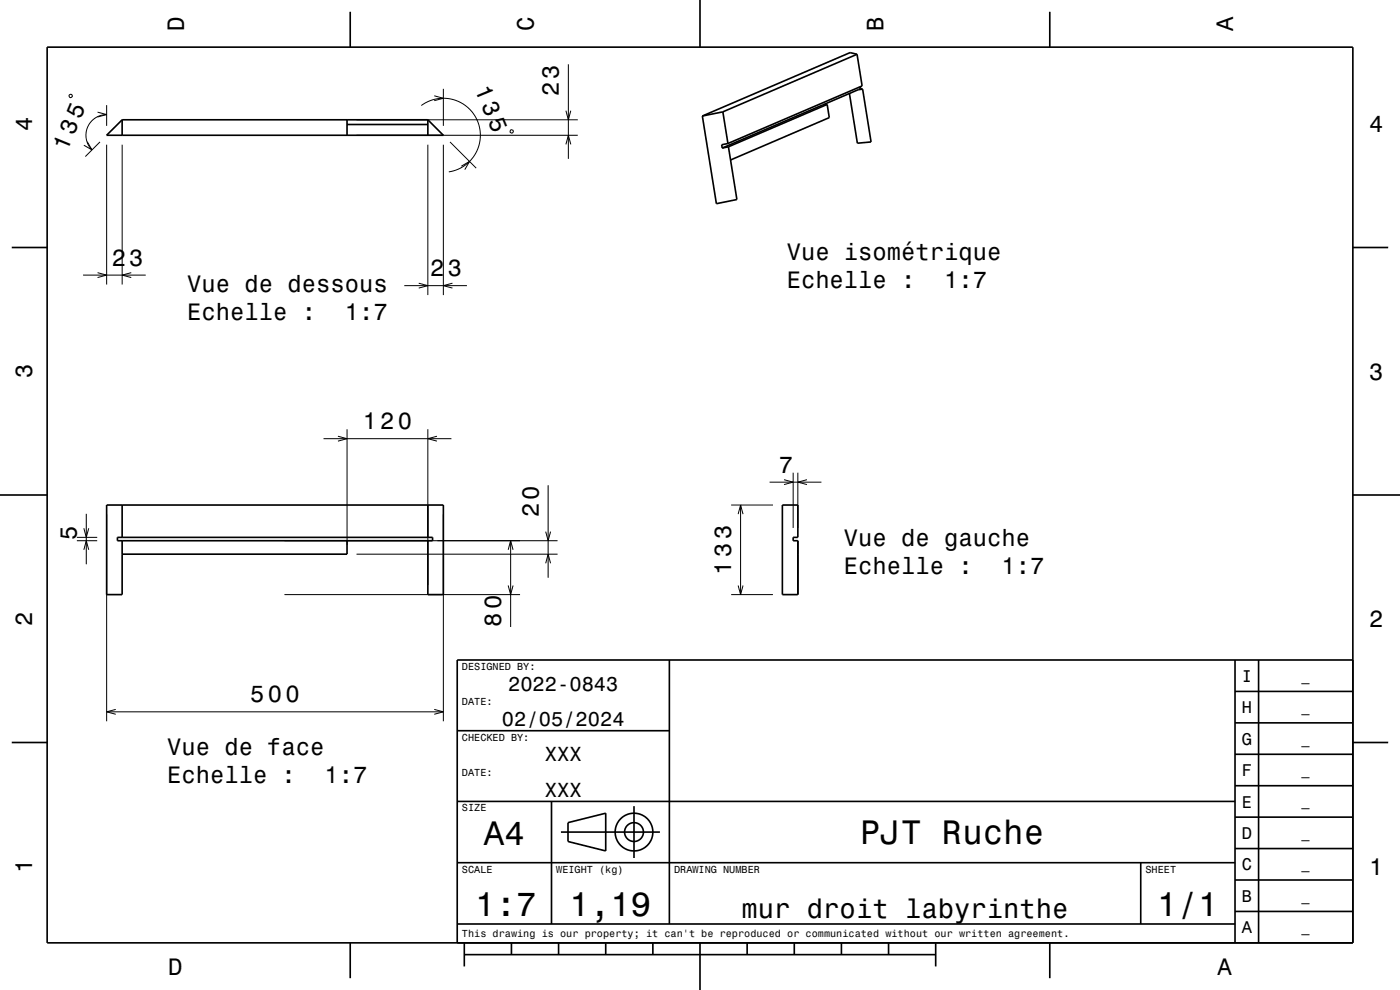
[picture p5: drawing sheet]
<svg xmlns="http://www.w3.org/2000/svg" width="297mm" height="210mm" viewBox="0 0 297 210" stroke-linecap="round" stroke-linejoin="round" font-family="sans-serif">
<g fill="none" stroke="#000" stroke-width=".21">
<path d="M94.1 18.8v7.9M120.6 13.6v20.1M14.7 20.1h.5l.1 .5-.3 .1-.2-.1zM18.5 30.1l1 1.7-1.7-1M20.7 23.8l1.9 .5-1.9 .5M21.2 30.1l-3.1 3.1M22.6 24.3a4.4 4.4 0 0 0-4 2.7 4.4 4.4 0 0 0 .9 4.8M22.6 22.3v4.4M22.6 30.7v29.7M25.9 30.7v29.7M75.6 28.7h47M75.6 25.4h47"/>
<path d="M89.4 22.4a7.9 7.9 0 0 1 11.9 3.3 7.9 7.9 0 0 1-6.1 10.8M90.8 30.7v31.9M92.1 20.3l2 .5-2 .6M94.1 30.7v31.9M95.5 30.1l5.5 5.6M97.9 35.2l1.7-1-1 1.8M108.3 27.6h.5l.1 .2-.1 .4-.5-.1zM120.1 23.5l.5 1.9 .5-1.9M120.1 30.6l.5-1.9 .5 1.9M17.6 58.4h13.3M20.7 57.8l1.9 .6-1.9 .5M27.8 57.8l-1.9 .6 1.9 .5"/>
<path d="M85.8 60.6h13.3M88.8 60.1l2 .5-2 .5M96 60.1l-1.9 .5 1.9 .5M68.6 93.1h27.2M71.7 92.5l1.9 .6-1.9 .5M73.6 91.1v24.5M90.8 91.1v33M92.7 92.5l-1.9 .6 1.9 .5M16.3 114.7h4.3M16.3 114h4.3M17.8 112.1l.5 1.9 .5-1.9M17.8 116.6l.5-1.9 .5 1.9"/>
<path d="M18.3 109v10.7M22.6 109.1v43.9M60.3 114.7h58M75.6 117.6h42.7M94.1 109.1v43.9M107.8 116.6l.5-1.9 .5 1.9M108.3 114.7v18.3M115.8 112.8l.5 1.9 .5-1.9M115.8 119.5l.5-1.9 .5 1.9M116.3 102.9v19.7M155.1 107.1h8.9M156.6 109.1l.5-2 .5 2"/>
<path d="M157.1 107.1v19M163.3 102.3h11M166.3 101.8l2 .5-2 .5M168.3 100.3v11.7M169.3 100.3v11.7M171.2 101.8l-1.9 .5 1.9 .5M60.3 126.1h50M107.8 124.2l.5 1.9 .5-1.9M155.1 126.1h8.9M156.6 124.2l.5 1.9 .5-1.9M22.6 151h71.5M24.6 150.5l-2 .5 2 .5"/>
<path d="M92.1 150.5l2 .5-2 .5"/>
</g>
<g fill="none" stroke="#000" stroke-width=".35">
<path d="M10 10h277v190h-277zM74.3 2.5v7.5M148.5 0v10M181.8 11.5l1.1 6.7-28.5 12.2M181.8 11.5l-1.4-.3-31.4 13.4M181.8 11.5l-28.5 12.2M182.1 19l-28.9 12.4M182.5 18.4l.1 .4M182.6 18.8l.4 .1M182.6 18.8l-.5 .2M183 18.9l1.8 11.2-2.9 .3-1.7-10.6M183 18.9l-.9 .1"/>
<path d="M222.7 2.5v7.5M25.9 25.4v3.3M25.9 25.4l-3.3 3.3h71.5l-3.3-3.3M25.9 25.4h64.9M73.6 25.4v3.3M73.6 26.4h17.2M90.8 25.4v3.3M149 24.6l3 18.6 4.3-.9-1.8-11.2M153.3 23.7l-4.3 .9M153.3 23.7l1.1 6.7M154.4 30.4l-1.3 .3 .1 .7M154.5 31.1l-1.3 .3"/>
<path d="M175.5 22.2h-.9M175.5 22.2l-21 8.9M175.5 22.2l.4 2.8-20.9 8.9M2.5 52.5h7.5M287 52.5h7.5M0 105h10M24.9 114h66.9v.7h-66.9zM25.9 114.7v11.4h-3.3v-19h71.5v19h-3.3v-11.4M25.9 107.1v6.9M73.6 114.7v2.9h-47.7M90.8 107.1v6.9M166 107.1h3.3v6.9h-1v.7h1v11.4h-3.3z"/>
<path d="M287 105h10M142 140v56M262 140v60M267 140v60M287 140h-190v60M2.5 157.5h7.5M97 155h45M262 153.3h25M262 146.7h25M287 157.5h7.5M97 170h165M117 170v26"/>
<path d="M119 176.5h21M120.5 174.5l8-2v8l-8-2zM134.5 171v11M262 173.3h25M262 166.7h25M262 160h25M97 196h165M97 183h165M242 183v13M262 193.3h25M262 186.7h25M262 180h25"/>
<path d="M74.3 200v7.5M98.5 202.5h100M98.5 200v5M108.5 200v2.5M118.5 200v2.5M128.5 200v2.5M138.5 200v2.5M148.5 200v10M158.5 200v2.5M168.5 200v2.5M178.5 200v2.5M188.5 200v2.5"/>
<path d="M198.5 200v5M222.7 200v7.5"/>
<circle cx="134.5" cy="176.5" r="2"/>
<circle cx="134.5" cy="176.5" r="4"/>
</g>
<g font-size="7.2">
<text x="102.7" y="179.3">A4</text>
<text x="182.5" y="179.1">PJT Ruche</text>
<text x="100.8" y="194.3">1:7</text>
<text x="120.8" y="194.3">1,19</text>
<text x="245.5" y="194.3">1/1</text>
</g>
<text font-size="5.8" x="157.3" y="194.6">mur droit labyrinthe</text>
<g font-size="5">
<text x="39" y="6.5" transform="rotate(-90 39 6.5)">D</text>
<text x="113.2" y="6.5" transform="rotate(-90 113.2 6.5)">C</text>
<text x="187.4" y="6.5" transform="rotate(-90 187.4 6.5)">B</text>
<text x="261.6" y="6.5" transform="rotate(-90 261.6 6.5)">A</text>
<text x="100.7" y="18.9" transform="rotate(68 100.7 18.9)">135</text>
<text x="118.6" y="20.4" transform="rotate(-90 118.6 20.4)">23</text>
<text x="6.8" y="27.8" transform="rotate(-90 6.8 27.8)">4</text>
<text x="290.5" y="28.1">4</text>
<text x="14.2" y="32.3" transform="rotate(-68 14.2 32.3)">135</text>
<text x="23.7" y="56.4">23</text>
<text x="91.3" y="58.6">23</text>
<text x="166.9" y="55.1">Vue isométrique</text>
<text x="39.7" y="61.9">Vue de dessous</text>
<text x="166.9" y="61.1">Echelle :</text>
<text x="200.3" y="61.1">1:7</text>
<text x="39.7" y="68">Echelle :</text>
<text x="73.1" y="68">1:7</text>
<text x="6.8" y="80.3" transform="rotate(-90 6.8 80.3)">3</text>
<text x="290.5" y="80.6">3</text>
<text x="76.9" y="91.1">120</text>
<text x="165.2" y="100.3">7</text>
<text x="114.3" y="109.7" transform="rotate(-90 114.3 109.7)">20</text>
<text x="16.3" y="114.5" transform="rotate(-90 16.3 114.5)">5</text>
<text x="179" y="115.8">Vue de gauche</text>
<text x="155.1" y="121.9" transform="rotate(-90 155.1 121.9)">133</text>
<text x="179" y="121.9">Echelle :</text>
<text x="212.4" y="121.9">1:7</text>
<text x="6.8" y="132.8" transform="rotate(-90 6.8 132.8)">2</text>
<text x="106.3" y="133" transform="rotate(-90 106.3 133)">80</text>
<text x="290.5" y="133.1">2</text>
<text x="53.1" y="149">500</text>
<text x="35.5" y="160.1">Vue de face</text>
<text x="35.5" y="166.1">Echelle :</text>
<text x="68.9" y="166.1">1:7</text>
<text x="6.8" y="185.3" transform="rotate(-90 6.8 185.3)">1</text>
<text x="290.5" y="185.6">1</text>
<text x="35.7" y="206.8">D</text>
<text x="258.3" y="206.8">A</text>
</g>
<g font-size="4.3">
<text x="107.8" y="146.5">2022-0843</text>
<text x="106.5" y="154">02/05/2024</text>
<text x="115.6" y="161.5">XXX</text>
<text x="115.6" y="169">XXX</text>
</g>
<g font-size="3.6">
<text x="263.4" y="144.6">I</text>
<text x="263.4" y="151.3">H</text>
<text x="263.4" y="158">G</text>
<text x="263.4" y="164.6">F</text>
<text x="263.4" y="171.3">E</text>
<text x="263.4" y="178">D</text>
<text x="263.4" y="184.6">C</text>
<text x="263.4" y="191.3">B</text>
<text x="263.4" y="198">A</text>
</g>
<g font-size="2.9">
<text x="276.1" y="144.4">_</text>
<text x="276.1" y="151">_</text>
<text x="276.1" y="157.7">_</text>
<text x="276.1" y="164.4">_</text>
<text x="276.1" y="171">_</text>
<text x="276.1" y="177.7">_</text>
<text x="276.1" y="184.4">_</text>
<text x="276.1" y="191.1">_</text>
<text x="276.1" y="197.7">_</text>
</g>
<g font-size="2.2">
<text x="98" y="142.1">DESIGNED BY:</text>
<text x="98" y="149.6">DATE:</text>
<text x="98" y="157.1">CHECKED BY:</text>
<text x="98" y="164.6">DATE:</text>
<text x="98" y="172.1">SIZE</text>
<text x="98" y="185.1">SCALE</text>
<text x="118" y="185.1">WEIGHT (kg)</text>
<text x="143" y="185.1">DRAWING NUMBER</text>
<text x="243" y="185.1">SHEET</text>
<text x="98" y="198.8">This drawing is our property; it can't be reproduced or communicated without our written agreement.</text>
</g>
</svg>
